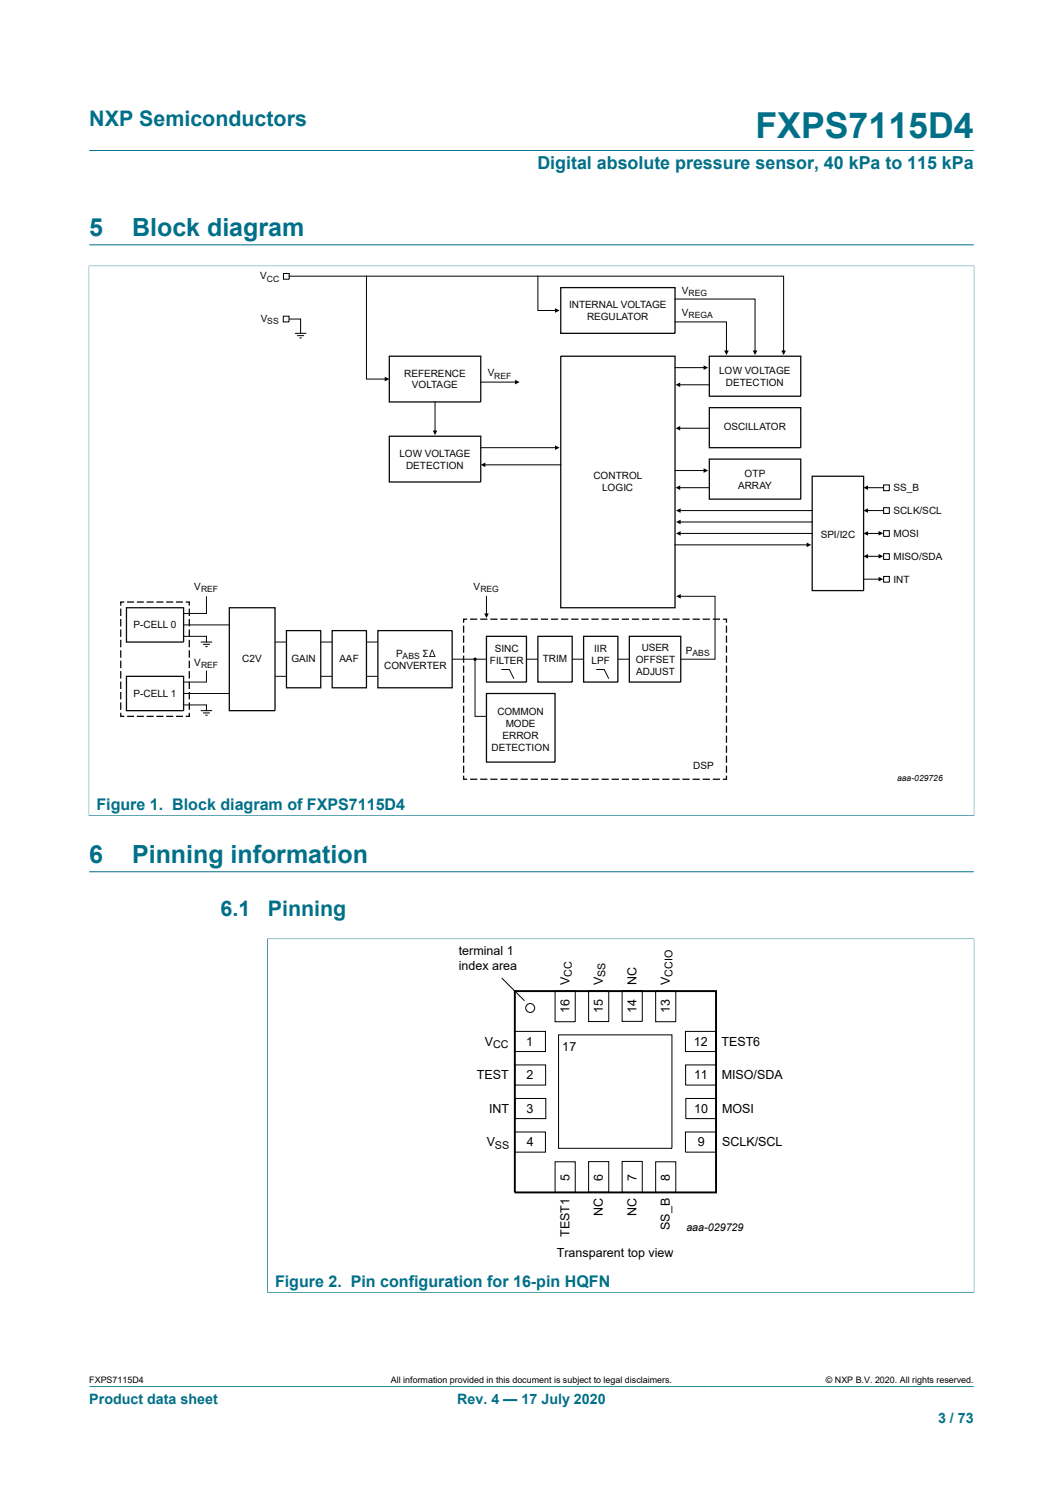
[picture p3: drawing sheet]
<svg xmlns="http://www.w3.org/2000/svg" width="210mm" height="297mm" viewBox="0 0 210 297" stroke-linecap="round" stroke-linejoin="round" font-family="sans-serif">
<path d="M17.6 29.7h174.8M17.5 52.5h175M17.6 52.4v108.7M17.6 48.3h174.8M192.4 52.4v108.7M17.5 161.1h175M17.6 273.8h174.8" fill="none" stroke="#007088" stroke-width=".2"/>
<g fill="none" stroke="#090909" stroke-width=".25">
<path d="M24.6 118.9h-.7v.7M25.1 118.9h1.4M27 118.9h1.4M29 118.9h1.4M30.9 118.9h1.4M32.8 118.9h1.4M34.8 118.9h1.3M36.7 118.9h.7v.7M23.9 120.2v1.5M23.9 122.2v1.5M23.9 124.3v1.5M23.9 126.4v1.4"/>
<path d="M23.9 128.4v1.5M23.9 130.5v1.4M23.9 132.5v1.5M23.9 134.6v1.5M23.9 136.6v1.5M23.9 138.7v1.5M25 120h11.3v6.8h-11.3zM25 133.6h11.3v6.7h-11.3zM37.4 120.2v1.5M37.4 122.2v1.5M37.4 124.3v1.5M37.4 126.4v1.4"/>
<path d="M37.4 128.4v1.5M37.4 130.5v1.4M37.4 132.5v1.5M37.4 134.6v1.5M37.4 136.6v1.5M37.4 138.7v1.5M45.3 120h9v20.3h-9zM56.6 124.5h6.8v11.3h-6.8zM65.6 124.5h6.8v11.3h-6.8zM23.9 140.8v.7h.7M25.1 141.5h1.4M27 141.5h1.4"/>
<path d="M29 141.5h1.4M30.9 141.5h1.4M32.8 141.5h1.4M34.8 141.5h1.3M37.4 140.8v.7h-.7"/>
</g>
<path d="M57.1 63h2.3M40.8 117.8v3.3h-4.5M36.3 123.4h9M36.3 139.2h4.5M36.3 136.9h9M36.3 125.7h4.5M40.8 132.4v2.3h-4.5M54.3 126.8h2.3M54.3 133.6h2.3M63.4 126.8h2.2M63.4 133.6h2.2" fill="none" stroke="#090909" stroke-width=".2"/>
<path d="M58.3 65.8h2.2M58.7 66.3h1.4M59.2 66.7h.4M59.4 63v2.8M39.7 126.8h2.2M40.1 127.2h1.4M40.6 127.7h.4M40.8 125.7v1.1M40.8 139.2v1.1M39.7 140.3h2.2M40.1 140.8h1.4M40.6 141.2h.4" fill="none" stroke="#000" stroke-width=".2"/>
<path d="M85.3 128.3l-.6 1.4h1.4l-.6-1.4zM85.4 128.5l.4 1.1h-.8z" fill="#090909"/>
<path d="M134.3 117.8h7v12.4h-6.8M72.4 126.8h2.3M72.4 133.6h2.3M89.3 130.2h6.8M93.8 130.2v11.3h2.3M99 132.2h1.6l.9 1.8M104 130.2h2.3M113 130.2h2.3M117.8 132.2h1.6l.9 1.8M122.1 130.2h2.2" fill="none" stroke="#090909" stroke-width=".2"/>
<g fill="none" stroke="#090909" stroke-width=".25">
<path d="M110.8 56.8h22.6v9h-22.6zM76.9 70.3h18.1v9.1h-18.1zM110.8 70.3h22.6v49.7h-22.6zM140.1 70.3h18.1v7.9h-18.1zM76.9 86.1h18.1v9.1h-18.1zM140.1 90.7h18.1v7.9h-18.1zM140.1 80.5h18.1v7.9h-18.1zM160.5 94h10.1v22.6h-10.1zM74.7 124.5h14.6v11.3h-14.6zM91.6 123.5v1.5M91.6 125.5v1.4M91.6 127.5v1.4"/>
<path d="M91.6 129.5v1.4M91.6 131.4v1.5M91.6 133.4v1.4M91.6 135.4v1.4M91.6 137.4v1.4M91.6 139.3v1.5M92.3 122.3h-.7v.7M92.9 122.3h1.4M94.9 122.3h1.4M96.1 125.7h7.9v9h-7.9zM96.1 136.9h13.5v13.6h-13.5zM96.9 122.3h1.4"/>
<path d="M98.9 122.3h1.4M100.9 122.3h1.4M102.9 122.3h1.4M104.9 122.3h1.4M106.3 125.7h6.7v9h-6.7zM106.8 122.3h1.5M108.8 122.3h1.5M110.8 122.3h1.5M112.8 122.3h1.5M114.8 122.3h1.5M115.3 125.7h6.8v9h-6.8zM116.8 122.3h1.5"/>
<path d="M118.8 122.3h1.5M120.8 122.3h1.5M122.8 122.3h1.5M124.3 125.7h10.2v9h-10.2zM124.8 122.3h1.5M126.8 122.3h1.5M128.8 122.3h1.5M130.8 122.3h1.5M132.8 122.3h1.4M134.8 122.3h1.4M136.8 122.3h1.4M138.8 122.3h1.4"/>
<path d="M140.8 122.3h1.4M142.8 122.3h.7v.7M143.5 123.5v1.5M143.5 125.5v1.4M143.5 127.5v1.4M143.5 129.5v1.4M143.5 131.4v1.5M143.5 133.4v1.4M143.5 135.4v1.4M143.5 137.4v1.4M143.5 139.3v1.5M91.6 153.2v.7h.7"/>
<path d="M91.6 141.3v1.4M91.6 143.3v1.4M91.6 145.3v1.4M91.6 147.2v1.5M91.6 149.2v1.4M91.6 151.2v1.4M92.9 153.9h1.4M94.9 153.9h1.4M96.9 153.9h1.4M98.9 153.9h1.4M100.9 153.9h1.4M102.9 153.9h1.4"/>
<path d="M104.9 153.9h1.4M106.8 153.9h1.5M108.8 153.9h1.5M110.8 153.9h1.5M112.8 153.9h1.5M114.8 153.9h1.5M116.8 153.9h1.5M118.8 153.9h1.5M120.8 153.9h1.5M122.8 153.9h1.5M124.8 153.9h1.5M126.8 153.9h1.5"/>
<path d="M128.8 153.9h1.5M130.8 153.9h1.5M132.8 153.9h1.4M134.8 153.9h1.4M136.8 153.9h1.4M138.8 153.9h1.4M140.8 153.9h1.4M143.5 153.2v.7h-.7M143.5 141.3v1.4M143.5 143.3v1.4M143.5 145.3v1.4M143.5 147.2v1.5"/>
<path d="M143.5 149.2v1.4M143.5 151.2v1.4"/>
</g>
<g fill="#000">
<path d="M76 74.4l.9 .5-.9 .4zM101.7 75l1 .5-1 .4zM109.6 60.9l1 .4-1 .5zM133.5 76l.9-.5v.9zM139 72.1l.9 .5-.9 .5zM143.1 69.2h.9l-.5 .9zM148.7 69.2h.9l-.4 .9zM154.4 69.2h.9l-.5 .9zM85.5 85h.9l-.5 .9zM95 91.8l.9-.5v.9zM109.6 88l1 .4-1 .5zM133.5 84.6l.9-.5v.9z"/>
<path d="M133.5 96.3l.9-.4v.9zM139 92.5l.9 .4-.9 .5zM170.6 96.3l.9-.4v.9zM133.6 100.8l.9-.4v.9zM133.6 105.3l.9-.4v.9zM133.6 103.1l.9-.5v.9zM133.6 117.8l.9-.5v.9zM159.3 107.1l1 .5-1 .4zM170.6 109.9l.9-.5v.9zM170.6 105.3l.9-.4v.9zM170.6 100.8l.9-.4v.9zM173.6 113.9l.9 .5-.9 .4z"/>
<path d="M173.6 104.9l.9 .4-.9 .5zM173.6 109.4l.9 .4-.9 .5zM95.7 121.1h.9l-.5 .9z"/>
<circle cx="93.8" cy="130.2" r=".23"/>
</g>
<g fill="none" stroke="#000" stroke-width=".2">
<path d="M56 54h1.1v1.1h-1.1zM57.1 54.5h97.7v15.1M72.4 54.5v20.4h3.9M106.3 54.5v6.8h3.7M133.4 59.1h15.8v10.5M56 62.4h1.1v1.2h-1.1zM85.9 79.4v6M95 75.5h7.1M133.4 63.6h10.1v6M133.4 72.6h5.9M134 76h6.1M95 88.4h15"/>
<path d="M95.5 91.8h15.3M133.4 92.9h5.9M134 84.6h6.1M134 96.3h6.1M171.1 96.3h3.3M174.6 95.8h1.1v1.1h-1.1zM96.1 117.8v3.7M133.4 107.6h26.3M134.1 100.8h26.4M134.1 105.3h26.4M134.1 103.1h26.4M170.6 114.4h3.3"/>
<path d="M171.1 109.9h2.8M171.1 100.8h3.3M171.1 105.3h2.8M174.6 113.8h1.1v1.2h-1.1zM174.6 109.3h1.1v1.2h-1.1zM174.6 104.8h1.1v1.1h-1.1zM174.6 100.3h1.1v1.1h-1.1zM99.1 193.1l4.5 4.5M109.7 195.7h3.9v6.1h-3.9zM116.3 195.7h4v6h-4zM122.9 195.6h4v6.1h-4zM129.5 195.7h4v6.1h-4z"/>
<path d="M101.7 203.7h6.1v4h-6.1zM101.7 210.3h6.1v4h-6.1zM101.7 216.9h6.1v4h-6.1zM110.3 204.4h22.4v22.4h-22.4zM135.4 203.7h6v4h-6zM135.4 210.3h6.1v4h-6.1zM135.5 216.9h6v4h-6zM101.7 223.5h6.1v4h-6.1zM109.7 229.4h3.9v6.1h-3.9zM116.3 229.4h4v6h-4zM122.9 229.4h4v6.1h-4zM129.5 229.4h4v6.1h-4z"/>
<path d="M135.4 223.5h6v4h-6z"/>
<circle cx="93.8" cy="130.2" r=".23"/>
<circle cx="104.7" cy="199.1" r=".88"/>
</g>
<path d="M17.6 172.1h174.8M52.8 185.4h139.7M52.8 185.3v70M192.4 185.3v70M52.8 255.3h139.7" fill="none" stroke="#007088" stroke-width=".2"/>
<path d="M101.7 195.7h39.8v39.8h-39.8z" fill="none" stroke="#000" stroke-width=".38"/>
<text font-size="7.1" fill="#007088" x="149.3" y="27.2">FXPS7115D4</text>
<g font-size="4.9" fill="#007088">
<text x="17.6" y="46.6">5</text>
<text x="26.1" y="46.6">Block diagram</text>
<text x="17.6" y="170.4">6</text>
<text x="26.1" y="170.4">Pinning information</text>
</g>
<g font-size="4.2" fill="#007088">
<text x="17.6" y="24.8">NXP Semiconductors</text>
<text x="43.6" y="180.9">6.1</text>
<text x="52.9" y="180.9">Pinning</text>
</g>
<text font-size="3.5" fill="#007088" x="106.2" y="33.5">Digital absolute pressure sensor, 40 kPa to 115 kPa</text>
<g font-size="3.2" fill="#007088">
<text x="19" y="159.9">Figure 1. Block diagram of FXPS7115D4</text>
<text x="54.3" y="254.1">Figure 2. Pin configuration for 16-pin HQFN</text>
</g>
<g font-size="2.8" fill="#007088">
<text x="17.6" y="277.3">Product data sheet</text>
<text x="90.3" y="277.3">Rev. 4 — 17 July 2020</text>
<text x="185.3" y="281">3 / 73</text>
</g>
<g font-size="2.5">
<text x="90.6" y="188.6">terminal 1</text>
<text x="90.6" y="191.6">index area</text>
<text x="112.5" y="194.5" transform="rotate(-90 112.5 194.5)">V</text>
<text x="119.1" y="194.5" transform="rotate(-90 119.1 194.5)">V</text>
<text x="125.7" y="194.5" transform="rotate(-90 125.7 194.5)">NC</text>
<text x="132.4" y="194.5" transform="rotate(-90 132.4 194.5)">V</text>
<text x="112.5" y="200.1" transform="rotate(-90 112.5 200.1)">16</text>
<text x="119.1" y="200.1" transform="rotate(-90 119.1 200.1)">15</text>
<text x="125.7" y="200.1" transform="rotate(-90 125.7 200.1)">14</text>
<text x="132.4" y="200.1" transform="rotate(-90 132.4 200.1)">13</text>
<text x="95.8" y="206.5">V</text>
<text x="104" y="206.5">1</text>
<text x="111.1" y="207.5">17</text>
<text x="137.1" y="206.5">12</text>
<text x="142.5" y="206.5">TEST6</text>
<text x="94.2" y="213.2">TEST</text>
<text x="104" y="213.2">2</text>
<text x="137.1" y="213.2">11</text>
<text x="142.6" y="213.2">MISO/SDA</text>
<text x="96.6" y="219.8">INT</text>
<text x="104" y="219.8">3</text>
<text x="137.1" y="219.8">10</text>
<text x="142.6" y="219.8">MOSI</text>
<text x="96.2" y="226.4">V</text>
<text x="104.1" y="226.4">4</text>
<text x="137.9" y="226.4">9</text>
<text x="142.6" y="226.4">SCLK/SCL</text>
<text x="112.5" y="233.2" transform="rotate(-90 112.5 233.2)">5</text>
<text x="119.1" y="233.2" transform="rotate(-90 119.1 233.2)">6</text>
<text x="125.7" y="233.2" transform="rotate(-90 125.7 233.2)">7</text>
<text x="132.4" y="233.2" transform="rotate(-90 132.4 233.2)">8</text>
<text x="112.5" y="244.2" transform="rotate(-90 112.5 244.2)">TEST1</text>
<text x="119.1" y="240.1" transform="rotate(-90 119.1 240.1)">NC</text>
<text x="125.7" y="240.1" transform="rotate(-90 125.7 240.1)">NC</text>
<text x="132.4" y="242.9" transform="rotate(-90 132.4 242.9)">SS_B</text>
<text x="110" y="248.2">Transparent top view</text>
</g>
<g font-size="2.1">
<text x="113" y="192.9" transform="rotate(-90 113 192.9)">CC</text>
<text x="119.6" y="192.9" transform="rotate(-90 119.6 192.9)">SS</text>
<text x="132.9" y="192.9" transform="rotate(-90 132.9 192.9)">CCIO</text>
<text x="97.4" y="207">CC</text>
<text x="97.7" y="226.9">SS</text>
<text x="135.6" y="243">aaa-029729</text>
</g>
<g font-size="2" fill="#090909">
<text x="51.4" y="55.2">V</text>
<text x="134.7" y="58">V</text>
<text x="51.5" y="63.6">V</text>
<text x="112.4" y="60.8">INTERNAL VOLTAGE</text>
<text x="116" y="63.2">REGULATOR</text>
<text x="134.7" y="62.4">V</text>
<text x="79.8" y="74.4">REFERENCE</text>
<text x="81.4" y="76.7">VOLTAGE</text>
<text x="96.4" y="74.3">V</text>
<text x="142.1" y="73.9">LOW VOLTAGE</text>
<text x="143.4" y="76.3">DETECTION</text>
<text x="143" y="85">OSCILLATOR</text>
<text x="78.9" y="90.2">LOW VOLTAGE</text>
<text x="80.2" y="92.5">DETECTION</text>
<text x="117.2" y="94.7">CONTROL</text>
<text x="147.1" y="94.2">OTP</text>
<text x="119" y="97">LOGIC</text>
<text x="145.8" y="96.6">ARRAY</text>
<text x="176.5" y="97">SS_B</text>
<text x="176.5" y="101.5">SCLK/SCL</text>
<text x="162.1" y="106.2">SPI/I2C</text>
<text x="176.5" y="106">MOSI</text>
<text x="176.5" y="110.6">MISO/SDA</text>
<text x="38.4" y="116.6">V</text>
<text x="93.6" y="116.6">V</text>
<text x="176.5" y="115.1">INT</text>
<text x="26.4" y="124">P-CELL 0</text>
<text x="38.4" y="131.5">V</text>
<text x="47.8" y="130.8">C2V</text>
<text x="57.6" y="130.8">GAIN</text>
<text x="67.1" y="130.8">AAF</text>
<text x="78.3" y="129.7">P</text>
<text x="83.5" y="129.7">Σ</text>
<text x="96.8" y="131.1">FILTER</text>
<text x="97.8" y="128.8">SINC</text>
<text x="107.2" y="130.8">TRIM</text>
<text x="116.9" y="131.1">LPF</text>
<text x="117.4" y="128.8">IIR</text>
<text x="125.6" y="130.9">OFFSET</text>
<text x="126.8" y="128.5">USER</text>
<text x="135.5" y="129.2">P</text>
<text x="26.4" y="137.6">P-CELL 1</text>
<text x="75.9" y="132.1">CONVERTER</text>
<text x="125.7" y="133.3">ADJUST</text>
<text x="98.3" y="141.2">COMMON</text>
<text x="99.9" y="143.6">MODE</text>
<text x="97.1" y="148.3">DETECTION</text>
<text x="99.3" y="145.9">ERROR</text>
<text x="136.9" y="151.8">DSP</text>
</g>
<g font-size="1.8">
<text x="17.6" y="273.1">FXPS7115D4</text>
<text x="77.2" y="273.1">All information provided in this document is subject to legal disclaimers.</text>
<text x="163.2" y="273.1">© NXP B.V. 2020. All rights reserved.</text>
</g>
<g font-size="1.7" fill="#090909">
<text x="52.7" y="55.6">CC</text>
<text x="136" y="58.4">REG</text>
<text x="52.8" y="64">SS</text>
<text x="136" y="62.8">REGA</text>
<text x="97.6" y="74.7">REF</text>
<text x="39.7" y="117">REF</text>
<text x="94.9" y="117">REG</text>
<text x="39.7" y="131.9">REF</text>
<text x="79.5" y="130.1">ABS</text>
<text x="136.8" y="129.6">ABS</text>
<text x="177.3" y="154.2">aaa-029726</text>
</g>
</svg>
